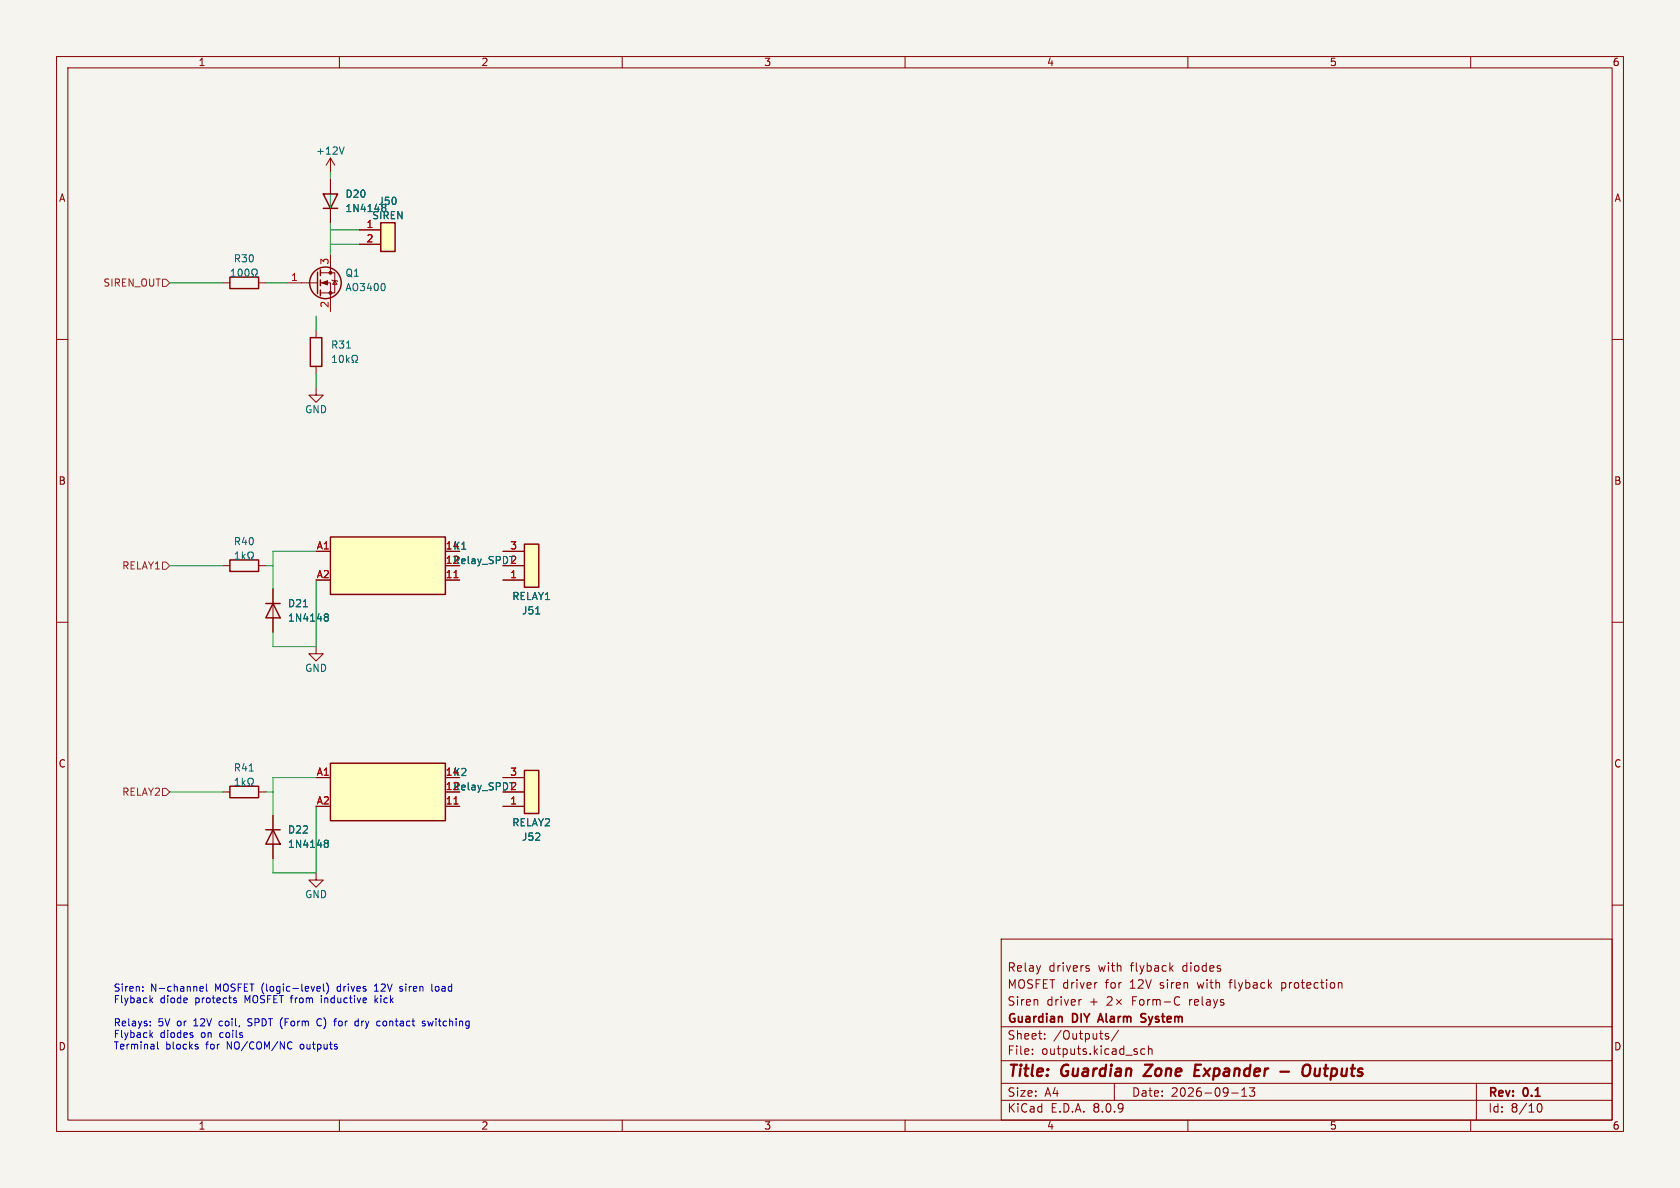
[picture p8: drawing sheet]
(kicad_sch (version 20231120) (generator eeschema)

 (paper "A4")

 (title_block
  (title "Guardian Zone Expander - Outputs")
  (date "2026-09-13")
  (rev "0.1")
  (company "Guardian DIY Alarm System")
  (comment 1 "Siren driver + 2× Form-C relays")
  (comment 2 "MOSFET driver for 12V siren with flyback protection")
  (comment 3 "Relay drivers with flyback diodes"))

 (lib_symbols
  (symbol "Device:Q_NMOS_GDS" (pin_names (offset 0) hide) (in_bom yes) (on_board yes)
   (property "Reference" "Q" (at 5.08 1.27 0) (effects (font (size 1.27 1.27)) (justify left)))
   (property "Value" "Q_NMOS_GDS" (at 5.08 -1.27 0) (effects (font (size 1.27 1.27)) (justify left)))
   (property "Footprint" "" (at 5.08 2.54 0) (effects (font (size 1.27 1.27)) hide))
   (property "Datasheet" "~" (at 0 0 0) (effects (font (size 1.27 1.27)) hide))
   (symbol "Q_NMOS_GDS_0_1"
    (polyline (pts (xy 0.254 0) (xy -2.54 0)) (stroke (width 0) (type default)) (fill (type none)))
    (polyline (pts (xy 0.254 1.905) (xy 0.254 -1.905)) (stroke (width 0.254) (type default)) (fill (type none)))
    (polyline (pts (xy 0.762 -1.27) (xy 0.762 -2.286)) (stroke (width 0.254) (type default)) (fill (type none)))
    (polyline (pts (xy 0.762 0.508) (xy 0.762 -0.508)) (stroke (width 0.254) (type default)) (fill (type none)))
    (polyline (pts (xy 0.762 2.286) (xy 0.762 1.27)) (stroke (width 0.254) (type default)) (fill (type none)))
    (polyline (pts (xy 2.54 2.54) (xy 2.54 1.778)) (stroke (width 0) (type default)) (fill (type none)))
    (polyline (pts (xy 2.54 -2.54) (xy 2.54 0) (xy 0.762 0)) (stroke (width 0) (type default)) (fill (type none)))
    (polyline (pts (xy 0.762 -1.778) (xy 3.302 -1.778) (xy 3.302 1.778) (xy 0.762 1.778)) (stroke (width 0) (type default)) (fill (type none)))
    (polyline (pts (xy 1.016 0) (xy 2.032 0.381) (xy 2.032 -0.381) (xy 1.016 0)) (stroke (width 0) (type default)) (fill (type outline)))
    (polyline (pts (xy 2.794 0.508) (xy 2.921 0.381) (xy 3.683 0.381) (xy 3.81 0.254)) (stroke (width 0) (type default)) (fill (type none)))
    (polyline (pts (xy 3.302 0.381) (xy 2.921 -0.254) (xy 3.683 -0.254) (xy 3.302 0.381)) (stroke (width 0) (type default)) (fill (type none)))
    (circle (center 1.651 0) (radius 2.794) (stroke (width 0.254) (type default)) (fill (type none)))
    (circle (center 2.54 -1.778) (radius 0.254) (stroke (width 0) (type default)) (fill (type outline)))
    (circle (center 2.54 1.778) (radius 0.254) (stroke (width 0) (type default)) (fill (type outline))))
   (symbol "Q_NMOS_GDS_1_1"
    (pin input line (at -5.08 0 0) (length 2.54) (name "G" (effects (font (size 1.27 1.27)))) (number "1" (effects (font (size 1.27 1.27)))))
    (pin passive line (at 2.54 -5.08 90) (length 2.54) (name "D" (effects (font (size 1.27 1.27)))) (number "2" (effects (font (size 1.27 1.27)))))
    (pin passive line (at 2.54 5.08 270) (length 2.54) (name "S" (effects (font (size 1.27 1.27)))) (number "3" (effects (font (size 1.27 1.27)))))))
  (symbol "Device:R" (pin_numbers hide) (pin_names (offset 0)) (in_bom yes) (on_board yes)
   (property "Reference" "R" (at 2.032 0 90) (effects (font (size 1.27 1.27))))
   (property "Value" "R" (at 0 0 90) (effects (font (size 1.27 1.27))))
   (property "Footprint" "" (at -1.778 0 90) (effects (font (size 1.27 1.27)) hide))
   (property "Datasheet" "~" (at 0 0 0) (effects (font (size 1.27 1.27)) hide))
   (symbol "R_0_1"
    (rectangle (start -1.016 -2.54) (end 1.016 2.54) (stroke (width 0.254) (type default)) (fill (type none))))
   (symbol "R_1_1"
    (pin passive line (at 0 3.81 270) (length 1.27) (name "~" (effects (font (size 1.27 1.27)))) (number "1" (effects (font (size 1.27 1.27)))))
    (pin passive line (at 0 -3.81 90) (length 1.27) (name "~" (effects (font (size 1.27 1.27)))) (number "2" (effects (font (size 1.27 1.27)))))))
  (symbol "Device:D" (pin_numbers hide) (pin_names (offset 1.016) hide) (in_bom yes) (on_board yes)
   (property "Reference" "D" (at 0 2.54 0) (effects (font (size 1.27 1.27))))
   (property "Value" "D" (at 0 -2.54 0) (effects (font (size 1.27 1.27))))
   (property "Footprint" "" (at 0 0 0) (effects (font (size 1.27 1.27)) hide))
   (property "Datasheet" "~" (at 0 0 0) (effects (font (size 1.27 1.27)) hide))
   (symbol "D_0_1"
    (polyline (pts (xy -1.27 1.27) (xy -1.27 -1.27)) (stroke (width 0.254) (type default)) (fill (type none)))
    (polyline (pts (xy 1.27 0) (xy -1.27 0)) (stroke (width 0) (type default)) (fill (type none)))
    (polyline (pts (xy 1.27 1.27) (xy 1.27 -1.27) (xy -1.27 0) (xy 1.27 1.27)) (stroke (width 0.254) (type default)) (fill (type none))))
   (symbol "D_1_1"
    (pin passive line (at -3.81 0 0) (length 2.54) (name "K" (effects (font (size 1.27 1.27)))) (number "1" (effects (font (size 1.27 1.27)))))
    (pin passive line (at 3.81 0 180) (length 2.54) (name "A" (effects (font (size 1.27 1.27)))) (number "2" (effects (font (size 1.27 1.27)))))))
  (symbol "Relay:FINDER-40.52" (in_bom yes) (on_board yes)
   (property "Reference" "K" (at 11.43 3.81 0) (effects (font (size 1.27 1.27)) (justify left)))
   (property "Value" "FINDER-40.52" (at 11.43 1.27 0) (effects (font (size 1.27 1.27)) (justify left)))
   (property "Footprint" "Relay_THT:Relay_DPDT_Finder_40.52" (at 11.43 -1.27 0) (effects (font (size 1.27 1.27)) (justify left) hide))
   (property "Datasheet" "https://gfinder.findernet.com/assets/Series/355/S40EN.pdf" (at 0 0 0) (effects (font (size 1.27 1.27)) hide))
   (symbol "FINDER-40.52_0_1"
    (rectangle (start -10.16 5.08) (end 10.16 -5.08) (stroke (width 0.254) (type default)) (fill (type background))))
   (symbol "FINDER-40.52_1_1"
    (pin passive line (at -12.7 2.54 0) (length 2.54) (name "~" (effects (font (size 1.27 1.27)))) (number "A1" (effects (font (size 1.27 1.27)))))
    (pin passive line (at -12.7 -2.54 0) (length 2.54) (name "~" (effects (font (size 1.27 1.27)))) (number "A2" (effects (font (size 1.27 1.27)))))
    (pin passive line (at 12.7 -2.54 180) (length 2.54) (name "~" (effects (font (size 1.27 1.27)))) (number "11" (effects (font (size 1.27 1.27)))))
    (pin passive line (at 12.7 0 180) (length 2.54) (name "~" (effects (font (size 1.27 1.27)))) (number "12" (effects (font (size 1.27 1.27)))))
    (pin passive line (at 12.7 2.54 180) (length 2.54) (name "~" (effects (font (size 1.27 1.27)))) (number "14" (effects (font (size 1.27 1.27)))))))
  (symbol "Connector:Screw_Terminal_01x02" (pin_names (offset 1.016) hide) (in_bom yes) (on_board yes)
   (property "Reference" "J" (at 0 2.54 0) (effects (font (size 1.27 1.27))))
   (property "Value" "Screw_Terminal_01x02" (at 0 -5.08 0) (effects (font (size 1.27 1.27))))
   (property "Footprint" "" (at 0 0 0) (effects (font (size 1.27 1.27)) hide))
   (property "Datasheet" "~" (at 0 0 0) (effects (font (size 1.27 1.27)) hide))
   (symbol "Screw_Terminal_01x02_1_1"
    (rectangle (start -1.27 1.27) (end 1.27 -3.81) (stroke (width 0.254) (type default)) (fill (type background)))
    (pin passive line (at -5.08 0 0) (length 3.81) (name "Pin_1" (effects (font (size 1.27 1.27)))) (number "1" (effects (font (size 1.27 1.27)))))
    (pin passive line (at -5.08 -2.54 0) (length 3.81) (name "Pin_2" (effects (font (size 1.27 1.27)))) (number "2" (effects (font (size 1.27 1.27)))))))
  (symbol "Connector:Screw_Terminal_01x03" (pin_names (offset 1.016) hide) (in_bom yes) (on_board yes)
   (property "Reference" "J" (at 0 5.08 0) (effects (font (size 1.27 1.27))))
   (property "Value" "Screw_Terminal_01x03" (at 0 -5.08 0) (effects (font (size 1.27 1.27))))
   (property "Footprint" "" (at 0 0 0) (effects (font (size 1.27 1.27)) hide))
   (property "Datasheet" "~" (at 0 0 0) (effects (font (size 1.27 1.27)) hide))
   (symbol "Screw_Terminal_01x03_1_1"
    (rectangle (start -1.27 3.81) (end 1.27 -3.81) (stroke (width 0.254) (type default)) (fill (type background)))
    (pin passive line (at -5.08 2.54 0) (length 3.81) (name "Pin_1" (effects (font (size 1.27 1.27)))) (number "1" (effects (font (size 1.27 1.27)))))
    (pin passive line (at -5.08 0 0) (length 3.81) (name "Pin_2" (effects (font (size 1.27 1.27)))) (number "2" (effects (font (size 1.27 1.27)))))
    (pin passive line (at -5.08 -2.54 0) (length 3.81) (name "Pin_3" (effects (font (size 1.27 1.27)))) (number "3" (effects (font (size 1.27 1.27)))))))
  (symbol "power:+12V" (power) (pin_names (offset 0)) (in_bom yes) (on_board yes)
   (property "Reference" "#PWR" (at 0 -3.81 0) (effects (font (size 1.27 1.27)) hide))
   (property "Value" "+12V" (at 0 3.556 0) (effects (font (size 1.27 1.27))))
   (property "Footprint" "" (at 0 0 0) (effects (font (size 1.27 1.27)) hide))
   (property "Datasheet" "" (at 0 0 0) (effects (font (size 1.27 1.27)) hide))
   (symbol "+12V_0_1"
    (polyline (pts (xy -0.762 1.27) (xy 0 2.54)) (stroke (width 0) (type default)) (fill (type none)))
    (polyline (pts (xy 0 0) (xy 0 2.54)) (stroke (width 0) (type default)) (fill (type none)))
    (polyline (pts (xy 0 2.54) (xy 0.762 1.27)) (stroke (width 0) (type default)) (fill (type none))))
   (symbol "+12V_1_1"
    (pin power_in line (at 0 0 90) (length 0) hide (name "+12V" (effects (font (size 1.27 1.27)))) (number "1" (effects (font (size 1.27 1.27)))))))
  (symbol "power:GND" (power) (pin_names (offset 0)) (in_bom yes) (on_board yes)
   (property "Reference" "#PWR" (at 0 -6.35 0) (effects (font (size 1.27 1.27)) hide))
   (property "Value" "GND" (at 0 -3.81 0) (effects (font (size 1.27 1.27))))
   (property "Footprint" "" (at 0 0 0) (effects (font (size 1.27 1.27)) hide))
   (property "Datasheet" "" (at 0 0 0) (effects (font (size 1.27 1.27)) hide))
   (symbol "GND_0_1"
    (polyline (pts (xy 0 0) (xy 0 -1.27) (xy 1.27 -1.27) (xy 0 -2.54) (xy -1.27 -1.27) (xy 0 -1.27)) (stroke (width 0) (type default)) (fill (type none))))
   (symbol "GND_1_1"
    (pin power_in line (at 0 0 270) (length 0) hide (name "GND" (effects (font (size 1.27 1.27)))) (number "1" (effects (font (size 1.27 1.27))))))))

 (hierarchical_label "SIREN_OUT" (shape input) (at 30 50 180) (fields_autoplaced) (effects (font (size 1.27 1.27)) (justify right))
  (uuid hl-siren))
 (hierarchical_label "RELAY1" (shape input) (at 30 100 180) (fields_autoplaced) (effects (font (size 1.27 1.27)) (justify right))
  (uuid hl-relay1))
 (hierarchical_label "RELAY2" (shape input) (at 30 140 180) (fields_autoplaced) (effects (font (size 1.27 1.27)) (justify right))
  (uuid hl-relay2))

 (text "Siren: N-channel MOSFET (logic-level) drives 12V siren load\nFlyback diode protects MOSFET from inductive kick\n\nRelays: 5V or 12V coil, SPDT (Form C) for dry contact switching\nFlyback diodes on coils\nTerminal blocks for NO/COM/NC outputs" (at 20 180 0) (effects (font (size 1.27 1.27)) (justify left))
  (uuid "text-outputs-notes"))

 (symbol (lib_id "Device:Q_NMOS_GDS") (at 55.88 50 0) (unit 1) (in_bom yes) (on_board yes) (dnp no)
  (uuid siren-mosfet-001)
  (property "Reference" "Q1" (at 60.96 48.26 0) (effects (font (size 1.27 1.27)) (justify left)))
  (property "Value" "AO3400" (at 60.96 50.8 0) (effects (font (size 1.27 1.27)) (justify left)))
  (property "Footprint" "Package_TO_SOT_SMD:SOT-23" (at 60.96 52.54 0) (effects (font (size 1.27 1.27)) hide))
  (property "Datasheet" "~" (at 55.88 50 0) (effects (font (size 1.27 1.27)) hide)) (pin "1" (uuid siren-mosfet-1)) (pin "2" (uuid siren-mosfet-2)) (pin "3" (uuid siren-mosfet-3)))

 (symbol (lib_id "Device:R") (at 43.18 50 90) (unit 1) (in_bom yes) (on_board yes) (dnp no)
  (uuid siren-res-001)
  (property "Reference" "R30" (at 43.18 45.72 90) (effects (font (size 1.27 1.27))))
  (property "Value" "100Ω" (at 43.18 48.26 90) (effects (font (size 1.27 1.27))))
  (property "Footprint" "Resistor_SMD:R_0805_2012Metric" (at 43.18 51.778 90) (effects (font (size 1.27 1.27)) hide))
  (property "Datasheet" "~" (at 43.18 50 0) (effects (font (size 1.27 1.27)) hide)) (pin "1" (uuid siren-res-1)) (pin "2" (uuid siren-res-2)))

 (symbol (lib_id "Device:R") (at 55.88 62.23 0) (unit 1) (in_bom yes) (on_board yes) (dnp no)
  (uuid siren-res-002)
  (property "Reference" "R31" (at 58.42 60.96 0) (effects (font (size 1.27 1.27)) (justify left)))
  (property "Value" "10kΩ" (at 58.42 63.5 0) (effects (font (size 1.27 1.27)) (justify left)))
  (property "Footprint" "Resistor_SMD:R_0805_2012Metric" (at 54.102 62.23 90) (effects (font (size 1.27 1.27)) hide))
  (property "Datasheet" "~" (at 55.88 62.23 0) (effects (font (size 1.27 1.27)) hide)) (pin "1" (uuid siren-res-002-1)) (pin "2" (uuid siren-res-002-2)))

 (symbol (lib_id "Device:D") (at 58.42 35.56 90) (unit 1) (in_bom yes) (on_board yes) (dnp no)
  (uuid siren-diode-001)
  (property "Reference" "D20" (at 60.96 34.29 90) (effects (font (size 1.27 1.27)) (justify right)))
  (property "Value" "1N4148" (at 60.96 36.83 90) (effects (font (size 1.27 1.27)) (justify right)))
  (property "Footprint" "Diode_SMD:D_SOD-123" (at 58.42 35.56 0) (effects (font (size 1.27 1.27)) hide))
  (property "Datasheet" "~" (at 58.42 35.56 0) (effects (font (size 1.27 1.27)) hide)) (pin "1" (uuid siren-diode-1)) (pin "2" (uuid siren-diode-2)))

 (symbol (lib_id "Connector:Screw_Terminal_01x02") (at 68.58 40.64 0) (unit 1) (in_bom yes) (on_board yes) (dnp no)
  (uuid siren-term-001)
  (property "Reference" "J50" (at 68.58 35.56 0) (effects (font (size 1.27 1.27))))
  (property "Value" "SIREN" (at 68.58 38.1 0) (effects (font (size 1.27 1.27))))
  (property "Footprint" "TerminalBlock_Phoenix:TerminalBlock_Phoenix_MKDS-1,5-2_1x02_P5.00mm_Horizontal" (at 68.58 40.64 0) (effects (font (size 1.27 1.27)) hide))
  (property "Datasheet" "~" (at 68.58 40.64 0) (effects (font (size 1.27 1.27)) hide)) (pin "1" (uuid siren-term-1)) (pin "2" (uuid siren-term-2)))

 (symbol (lib_id "Relay:FINDER-40.52") (at 68.58 100 0) (unit 1) (in_bom yes) (on_board yes) (dnp no)
  (uuid relay1-001)
  (property "Reference" "K1" (at 80.01 96.52 0) (effects (font (size 1.27 1.27)) (justify left)))
  (property "Value" "Relay_SPDT" (at 80.01 99.06 0) (effects (font (size 1.27 1.27)) (justify left)))
  (property "Footprint" "Relay_THT:Relay_SPDT_Omron-G5V-2" (at 80.01 98.73 0) (effects (font (size 1.27 1.27)) (justify left) hide))
  (property "Datasheet" "https://gfinder.findernet.com/assets/Series/355/S40EN.pdf" (at 68.58 100 0) (effects (font (size 1.27 1.27)) hide)) (pin "11" (uuid relay1-11)) (pin "12" (uuid relay1-12)) (pin "14" (uuid relay1-14)) (pin "A1" (uuid relay1-a1)) (pin "A2" (uuid relay1-a2)))

 (symbol (lib_id "Device:R") (at 43.18 100 90) (unit 1) (in_bom yes) (on_board yes) (dnp no)
  (uuid relay1-res-001)
  (property "Reference" "R40" (at 43.18 95.72 90) (effects (font (size 1.27 1.27))))
  (property "Value" "1kΩ" (at 43.18 98.26 90) (effects (font (size 1.27 1.27))))
  (property "Footprint" "Resistor_SMD:R_0805_2012Metric" (at 43.18 101.778 90) (effects (font (size 1.27 1.27)) hide))
  (property "Datasheet" "~" (at 43.18 100 0) (effects (font (size 1.27 1.27)) hide)) (pin "1" (uuid relay1-res-1)) (pin "2" (uuid relay1-res-2)))

 (symbol (lib_id "Device:D") (at 48.26 107.95 270) (unit 1) (in_bom yes) (on_board yes) (dnp no)
  (uuid relay1-diode-001)
  (property "Reference" "D21" (at 50.8 106.68 90) (effects (font (size 1.27 1.27)) (justify left)))
  (property "Value" "1N4148" (at 50.8 109.22 90) (effects (font (size 1.27 1.27)) (justify left)))
  (property "Footprint" "Diode_SMD:D_SOD-123" (at 48.26 107.95 0) (effects (font (size 1.27 1.27)) hide))
  (property "Datasheet" "~" (at 48.26 107.95 0) (effects (font (size 1.27 1.27)) hide)) (pin "1" (uuid relay1-diode-1)) (pin "2" (uuid relay1-diode-2)))

 (symbol (lib_id "Connector:Screw_Terminal_01x03") (at 93.98 100 0) (mirror x) (unit 1) (in_bom yes) (on_board yes) (dnp no)
  (uuid relay1-term-001)
  (property "Reference" "J51" (at 93.98 107.95 0) (effects (font (size 1.27 1.27))))
  (property "Value" "RELAY1" (at 93.98 105.41 0) (effects (font (size 1.27 1.27))))
  (property "Footprint" "TerminalBlock_Phoenix:TerminalBlock_Phoenix_MKDS-1,5-3_1x03_P5.00mm_Horizontal" (at 93.98 100 0) (effects (font (size 1.27 1.27)) hide))
  (property "Datasheet" "~" (at 93.98 100 0) (effects (font (size 1.27 1.27)) hide)) (pin "1" (uuid relay1-term-1)) (pin "2" (uuid relay1-term-2)) (pin "3" (uuid relay1-term-3)))

 (symbol (lib_id "Relay:FINDER-40.52") (at 68.58 140 0) (unit 1) (in_bom yes) (on_board yes) (dnp no)
  (uuid relay2-001)
  (property "Reference" "K2" (at 80.01 136.52 0) (effects (font (size 1.27 1.27)) (justify left)))
  (property "Value" "Relay_SPDT" (at 80.01 139.06 0) (effects (font (size 1.27 1.27)) (justify left)))
  (property "Footprint" "Relay_THT:Relay_SPDT_Omron-G5V-2" (at 80.01 138.73 0) (effects (font (size 1.27 1.27)) (justify left) hide))
  (property "Datasheet" "https://gfinder.findernet.com/assets/Series/355/S40EN.pdf" (at 68.58 140 0) (effects (font (size 1.27 1.27)) hide)) (pin "11" (uuid relay2-11)) (pin "12" (uuid relay2-12)) (pin "14" (uuid relay2-14)) (pin "A1" (uuid relay2-a1)) (pin "A2" (uuid relay2-a2)))

 (symbol (lib_id "Device:R") (at 43.18 140 90) (unit 1) (in_bom yes) (on_board yes) (dnp no)
  (uuid relay2-res-001)
  (property "Reference" "R41" (at 43.18 135.72 90) (effects (font (size 1.27 1.27))))
  (property "Value" "1kΩ" (at 43.18 138.26 90) (effects (font (size 1.27 1.27))))
  (property "Footprint" "Resistor_SMD:R_0805_2012Metric" (at 43.18 141.778 90) (effects (font (size 1.27 1.27)) hide))
  (property "Datasheet" "~" (at 43.18 140 0) (effects (font (size 1.27 1.27)) hide)) (pin "1" (uuid relay2-res-1)) (pin "2" (uuid relay2-res-2)))

 (symbol (lib_id "Device:D") (at 48.26 147.95 270) (unit 1) (in_bom yes) (on_board yes) (dnp no)
  (uuid relay2-diode-001)
  (property "Reference" "D22" (at 50.8 146.68 90) (effects (font (size 1.27 1.27)) (justify left)))
  (property "Value" "1N4148" (at 50.8 149.22 90) (effects (font (size 1.27 1.27)) (justify left)))
  (property "Footprint" "Diode_SMD:D_SOD-123" (at 48.26 147.95 0) (effects (font (size 1.27 1.27)) hide))
  (property "Datasheet" "~" (at 48.26 147.95 0) (effects (font (size 1.27 1.27)) hide)) (pin "1" (uuid relay2-diode-1)) (pin "2" (uuid relay2-diode-2)))

 (symbol (lib_id "Connector:Screw_Terminal_01x03") (at 93.98 140 0) (mirror x) (unit 1) (in_bom yes) (on_board yes) (dnp no)
  (uuid relay2-term-001)
  (property "Reference" "J52" (at 93.98 147.95 0) (effects (font (size 1.27 1.27))))
  (property "Value" "RELAY2" (at 93.98 145.41 0) (effects (font (size 1.27 1.27))))
  (property "Footprint" "TerminalBlock_Phoenix:TerminalBlock_Phoenix_MKDS-1,5-3_1x03_P5.00mm_Horizontal" (at 93.98 140 0) (effects (font (size 1.27 1.27)) hide))
  (property "Datasheet" "~" (at 93.98 140 0) (effects (font (size 1.27 1.27)) hide)) (pin "1" (uuid relay2-term-1)) (pin "2" (uuid relay2-term-2)) (pin "3" (uuid relay2-term-3)))

 (wire (pts (xy 30 50) (xy 39.37 50)) (stroke (width 0) (type default))
  (uuid wire-siren-001))
 (wire (pts (xy 46.99 50) (xy 50.8 50)) (stroke (width 0) (type default))
  (uuid wire-siren-002))
 (wire (pts (xy 55.88 55.88) (xy 55.88 58.42)) (stroke (width 0) (type default))
  (uuid wire-siren-003))
 (wire (pts (xy 55.88 66.04) (xy 55.88 68.58)) (stroke (width 0) (type default))
  (uuid wire-siren-004))
 (wire (pts (xy 58.42 39.37) (xy 58.42 40.64)) (stroke (width 0) (type default))
  (uuid wire-siren-005))
 (wire (pts (xy 58.42 40.64) (xy 63.5 40.64)) (stroke (width 0) (type default))
  (uuid wire-siren-006))
 (wire (pts (xy 58.42 31.75) (xy 58.42 30.48)) (stroke (width 0) (type default))
  (uuid wire-siren-007))
 (wire (pts (xy 58.42 30.48) (xy 58.42 44.96)) (stroke (width 0) (type default))
  (uuid wire-siren-008))
 (wire (pts (xy 58.42 44.96) (xy 58.42 40.64)) (stroke (width 0) (type default))
  (uuid wire-siren-009))
 (wire (pts (xy 63.5 43.18) (xy 58.42 43.18)) (stroke (width 0) (type default))
  (uuid wire-siren-010))
 (wire (pts (xy 58.42 43.18) (xy 58.42 44.96)) (stroke (width 0) (type default))
  (uuid wire-siren-011))
 (wire (pts (xy 30 100) (xy 39.37 100)) (stroke (width 0) (type default))
  (uuid wire-relay1-001))
 (wire (pts (xy 46.99 100) (xy 48.26 100)) (stroke (width 0) (type default))
  (uuid wire-relay1-002))
 (wire (pts (xy 48.26 100) (xy 48.26 104.14)) (stroke (width 0) (type default))
  (uuid wire-relay1-003))
 (wire (pts (xy 48.26 100) (xy 48.26 97.46)) (stroke (width 0) (type default))
  (uuid wire-relay1-004))
 (wire (pts (xy 48.26 97.46) (xy 55.88 97.46)) (stroke (width 0) (type default))
  (uuid wire-relay1-005))
 (wire (pts (xy 48.26 111.76) (xy 48.26 114.3)) (stroke (width 0) (type default))
  (uuid wire-relay1-006))
 (wire (pts (xy 48.26 114.3) (xy 55.88 114.3)) (stroke (width 0) (type default))
  (uuid wire-relay1-007))
 (wire (pts (xy 55.88 102.46) (xy 55.88 114.3)) (stroke (width 0) (type default))
  (uuid wire-relay1-008))
 (wire (pts (xy 30 140) (xy 39.37 140)) (stroke (width 0) (type default))
  (uuid wire-relay2-001))
 (wire (pts (xy 46.99 140) (xy 48.26 140)) (stroke (width 0) (type default))
  (uuid wire-relay2-002))
 (wire (pts (xy 48.26 140) (xy 48.26 144.14)) (stroke (width 0) (type default))
  (uuid wire-relay2-003))
 (wire (pts (xy 48.26 140) (xy 48.26 137.46)) (stroke (width 0) (type default))
  (uuid wire-relay2-004))
 (wire (pts (xy 48.26 137.46) (xy 55.88 137.46)) (stroke (width 0) (type default))
  (uuid wire-relay2-005))
 (wire (pts (xy 48.26 151.76) (xy 48.26 154.3)) (stroke (width 0) (type default))
  (uuid wire-relay2-006))
 (wire (pts (xy 48.26 154.3) (xy 55.88 154.3)) (stroke (width 0) (type default))
  (uuid wire-relay2-007))
 (wire (pts (xy 55.88 142.46) (xy 55.88 154.3)) (stroke (width 0) (type default))
  (uuid wire-relay2-008))

 (symbol (lib_id "power:+12V") (at 58.42 30.48 0) (unit 1) (in_bom yes) (on_board yes) (dnp no)
  (uuid pwr-12v-siren-001)
  (property "Reference" "#PWR050" (at 58.42 34.29 0) (effects (font (size 1.27 1.27)) hide))
  (property "Value" "+12V" (at 58.42 26.67 0) (effects (font (size 1.27 1.27))))
  (property "Footprint" "" (at 58.42 30.48 0) (effects (font (size 1.27 1.27)) hide))
  (property "Datasheet" "" (at 58.42 30.48 0) (effects (font (size 1.27 1.27)) hide)) (pin "1" (uuid pwr-12v-1)))

 (symbol (lib_id "power:GND") (at 55.88 68.58 0) (unit 1) (in_bom yes) (on_board yes) (dnp no)
  (uuid gnd-siren-001)
  (property "Reference" "#PWR051" (at 55.88 74.93 0) (effects (font (size 1.27 1.27)) hide))
  (property "Value" "GND" (at 55.88 72.39 0) (effects (font (size 1.27 1.27))))
  (property "Footprint" "" (at 55.88 68.58 0) (effects (font (size 1.27 1.27)) hide))
  (property "Datasheet" "" (at 55.88 68.58 0) (effects (font (size 1.27 1.27)) hide)) (pin "1" (uuid gnd-siren-1)))

 (symbol (lib_id "power:GND") (at 55.88 114.3 0) (unit 1) (in_bom yes) (on_board yes) (dnp no)
  (uuid gnd-relay1-001)
  (property "Reference" "#PWR052" (at 55.88 120.65 0) (effects (font (size 1.27 1.27)) hide))
  (property "Value" "GND" (at 55.88 118.11 0) (effects (font (size 1.27 1.27))))
  (property "Footprint" "" (at 55.88 114.3 0) (effects (font (size 1.27 1.27)) hide))
  (property "Datasheet" "" (at 55.88 114.3 0) (effects (font (size 1.27 1.27)) hide)) (pin "1" (uuid gnd-relay1-1)))

 (symbol (lib_id "power:GND") (at 55.88 154.3 0) (unit 1) (in_bom yes) (on_board yes) (dnp no)
  (uuid gnd-relay2-001)
  (property "Reference" "#PWR053" (at 55.88 160.65 0) (effects (font (size 1.27 1.27)) hide))
  (property "Value" "GND" (at 55.88 158.11 0) (effects (font (size 1.27 1.27))))
  (property "Footprint" "" (at 55.88 154.3 0) (effects (font (size 1.27 1.27)) hide))
  (property "Datasheet" "" (at 55.88 154.3 0) (effects (font (size 1.27 1.27)) hide)) (pin "1" (uuid gnd-relay2-1)))

 (sheet_instances (path "" (page "9"))))
